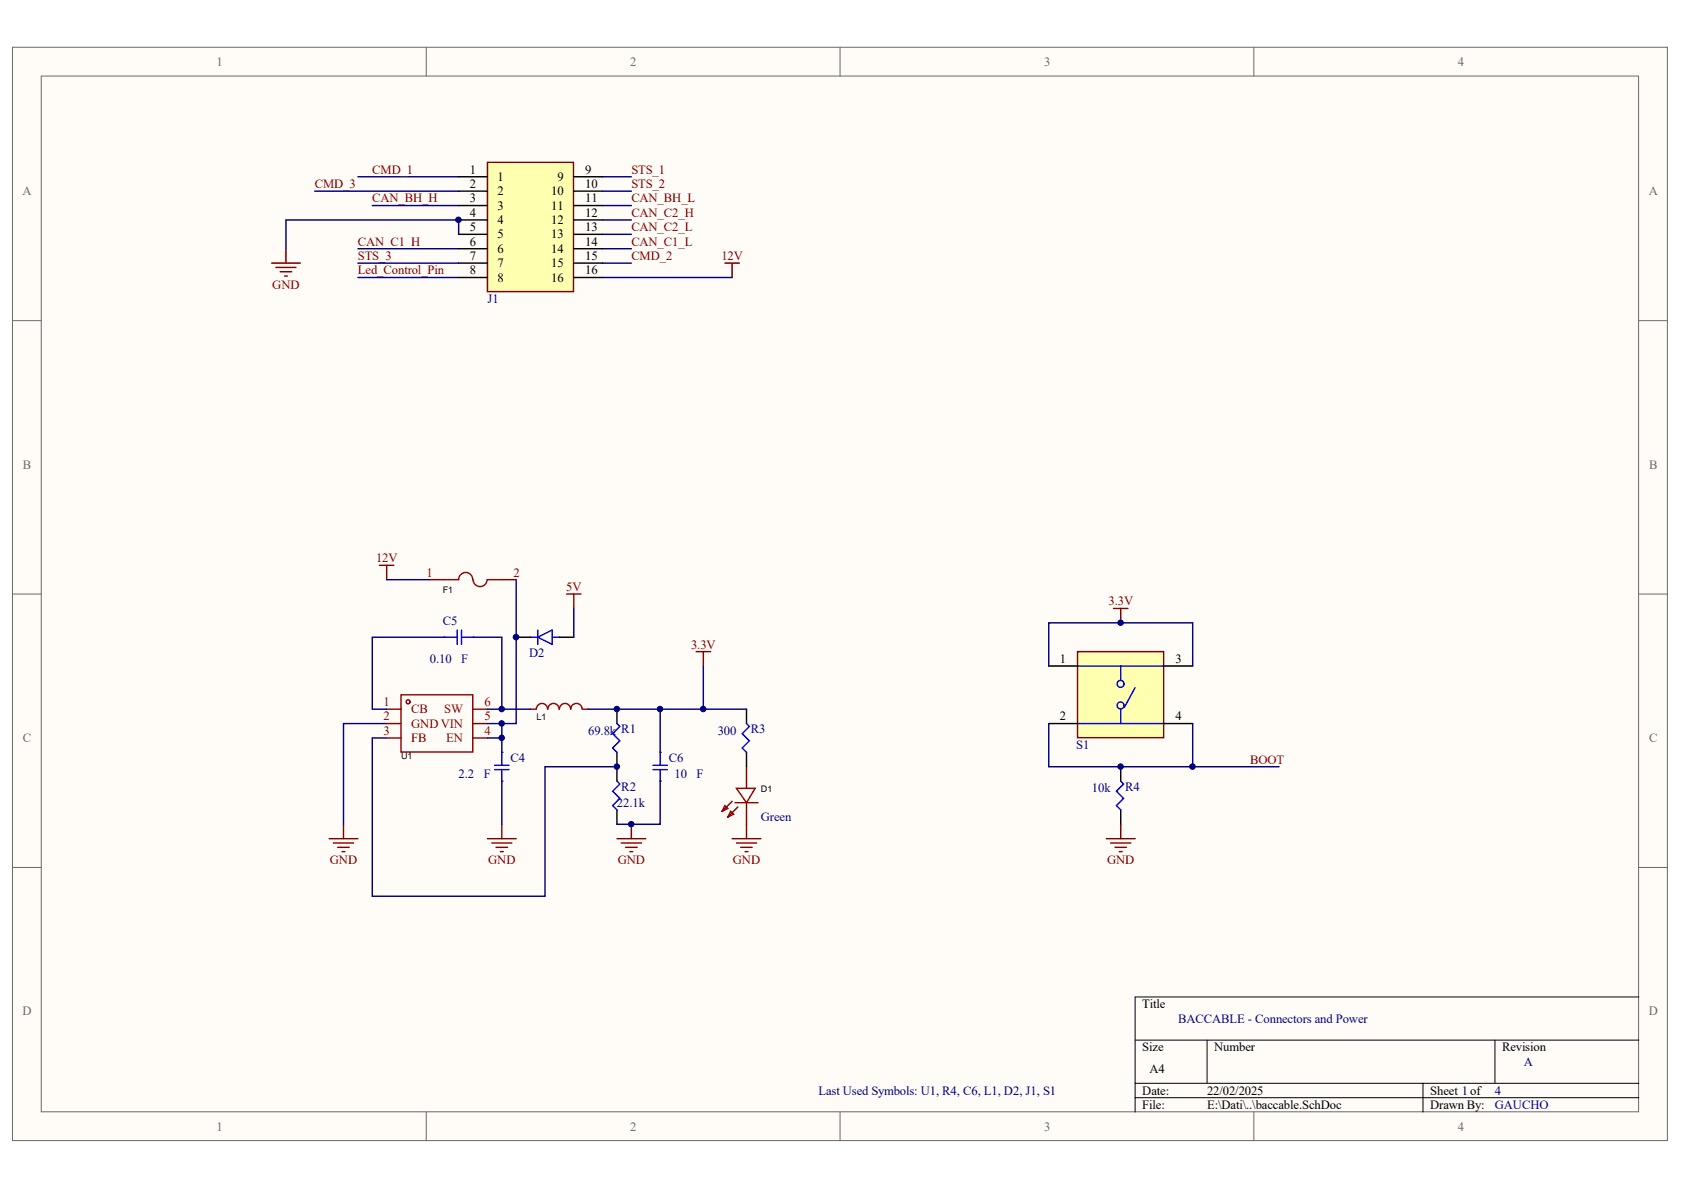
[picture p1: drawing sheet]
<svg xmlns="http://www.w3.org/2000/svg" width="297mm" height="210mm" viewBox="0 0 297 210" stroke-linecap="round" stroke-linejoin="round" font-family="sans-serif">
<g fill="#fffcf8" stroke="#696969" stroke-width=".18">
<path d="M2.2 8.3h291.9v192.9h-291.9z"/>
<path d="M7.3 13.4h281.7v182.7h-281.7z"/>
</g>
<path d="M75.2 8.3v5.1M148.2 8.3v5.1M221.2 8.3v5.1M2.2 56.6h5.1M289.1 56.6h5.1M2.2 104.8h5.1M289.1 104.8h5.1M2.2 153h5.1M289.1 153h5.1M75.2 196.2v5M148.2 196.2v5M221.2 196.2v5" fill="none" stroke="#696969" stroke-width=".18"/>
<path d="M289.1 175.9h-88.9v20.3M200.2 183.5h88.9M200.2 191.1h88.9M200.2 193.6h88.9M212.9 183.5v7.6M251 191.1v5.1M263.7 183.5v7.6" fill="none" stroke="#000" stroke-width=".18"/>
<g fill="none" stroke="#000080" stroke-width=".25">
<path d="M55.5 33.7h25.4M63.1 31.2h17.8M65.7 36.3h15.2M106.3 36.3h5.1M106.3 38.8h5.1M63.1 43.9h17.8M63.1 48.9h17.8M80.9 41.3v-2.5h-30.5v5.1M106.3 43.9h5.1M106.3 48.9h22.8M106.3 41.3h5.1M106.3 46.4h5.1"/>
<path d="M68.2 102.2h7.6M91.1 102.2v25.4h-2.6v5.1M101.2 107.3v5.1M124.1 117.5v7.6h7.6M68.2 127.6h-7.6v17.8M68.2 130.2h-2.5v27.9h30.4v-22.9h12.7M88.5 137.8v7.6M103.7 125.1h20.4M116.4 137.8v7.6h-7.6M116.4 125.1v7.6"/>
</g>
<g fill="none" stroke="#800000" stroke-width=".25">
<path d="M47.9 46.4h5.1M48.7 47.2h3.5M49.4 47.9h2M50.2 48.7h.5M50.4 43.9v2.5M127.9 46.4h2.5M129.1 46.4v2.5M66.9 99.7h2.6M68.2 99.7v2.5M99.9 104.8h2.6M101.2 104.8v2.5M122.8 114.9h2.5"/>
<path d="M124.1 114.9v2.6M58.1 147.9h5M58.8 148.7h3.6M59.6 149.5h2M60.3 150.2h.5M60.6 145.4v2.5M86 147.9h5.1M86.7 148.7h3.6M87.5 149.5h2M88.3 150.2h.5M88.5 145.4v2.5M108.8 147.9h5.1"/>
<path d="M109.6 148.7h3.5M110.3 149.5h2.1M111.1 150.2h.5M111.4 145.4v2.5M129.1 147.9h5.1M129.9 148.7h3.6M130.7 149.5h2M131.4 150.2h.5M131.7 145.4v2.5"/>
</g>
<g fill="none" stroke="#000" stroke-width=".25">
<path d="M78.4 112.4h.1M83.4 112.4h.1M91.1 112.4h2.5M98.7 112.4h2.5M88.5 132.7h.1M88.5 137.8h.1M108.8 125.1v2.5M108.8 132.7v5.1M116.4 132.7h.1M116.4 137.8h.1M131.7 125.1v2.5M131.7 132.7v2.5"/>
<path d="M197.7 135.2v2.6M108.8 142.9v2.5M197.7 142.9v2.5"/>
</g>
<g fill="none" stroke="#00f" stroke-width=".25">
<path d="M78.4 112.4h2.2M80.6 111.1v2.6M81.4 111.1v2.6M81.4 112.4h2M93.6 112.4h1.3M94.9 112.4l2.5-1.3v2.6zM94.9 111.1v2.6M97.4 112.4h1.3M87.2 135.8h2.6M87.2 135h2.6M88.5 132.7v2.3M88.5 135.8v2"/>
<path d="M108.8 137.8l.5 .5-1.2 1.3 1.2 1.2-1.2 1.3 .7 .8M108.8 127.6l.5 .5-1.2 1.3 1.2 1.3-1.2 1.2 .7 .8M115.2 135.8h2.5M115.2 135h2.5M116.4 132.7v2.3M116.4 135.8v2M131.7 127.6l.5 .5-1.3 1.3 1.3 1.3-1.3 1.2 .8 .8M197.7 137.8l.5 .5-1.3 1.3 1.3 1.2-1.3 1.3 .8 .8"/>
</g>
<path d="M96.6 125.1a.99 .99 0 0 0-1-1 .99 .99 0 0 0-1 1M98.6 125.1a.99 .99 0 0 0-1-1 .99 .99 0 0 0-1 1M100.7 125.1a.99 .99 0 0 0-1-1 .99 .99 0 0 0-1 1M102.7 125.1a1 1 0 0 0-1-1 1 1 0 0 0-1 1M129.9 139.1h3.3l-1.5 2.5zM127.9 142.1l.5 .5-1 .5zM128.9 143.1l.5 .5-1 .5zM129.1 141.3l-1.7 1.8M129.6 141.6h4.1M130.2 142.4l-1.8 1.7" fill="none" stroke="#a00000" stroke-width=".25"/>
<path d="M93.6 125.1h1M102.7 125.1h1M131.7 135.2v3.9M131.7 141.6v3.8" fill="none" stroke="#800" stroke-width=".25"/>
<path d="M190.1 114.9h15.1v15.2h-15.1z" fill="#ffffb0" stroke="#800000" stroke-width=".25"/>
<g fill="none" stroke="#00f" stroke-width=".25">
<path d="M190.1 117.5h15.2M197.7 117.5v2.5M190.1 127.6h15.2M197.7 125.1v2.5M200.2 121.3l-1.9 3.5"/>
<circle cx="197.7" cy="120.6" r=".61"/>
<circle cx="197.7" cy="124.4" r=".61"/>
</g>
<path d="M185 117.5h5.1M205.3 117.5h5.1M185 127.6h5.1M205.3 127.6h5.1" fill="none" stroke="#000" stroke-width=".25"/>
<path d="M78.4 112.4h-12.7v12.7h2.5M83.4 112.4h5.1v12.7h5.1M185 117.5v-7.6h25.4v7.6M86 125.1h2.5M86 127.6h2.5M86 130.2h2.5M185 127.6v7.6h25.4v-7.6M210.4 135.2h15.2" fill="none" stroke="#000080" stroke-width=".25"/>
<path d="M196.4 107.3h2.6M197.7 107.3v2.6M195.1 147.9h5.1M195.9 148.7h3.6M196.7 149.5h2M197.4 150.2h.5M197.7 145.4v2.5" fill="none" stroke="#800000" stroke-width=".25"/>
<g fill="none" stroke="#a00000" stroke-width=".25">
<path d="M83.4 102.2a1.24 1.24 0 0 0-1.3-1.2 1.24 1.24 0 0 0-1.2 1.2h-2.5M85.9 102.2a1.24 1.24 0 0 1-1.2 1.3 1.24 1.24 0 0 1-1.3-1.3M86 102.2h2.5M70.7 122.6h12.7v10.1h-12.7z"/>
<circle cx="72" cy="123.8" r=".36"/>
</g>
<path d="M75.8 102.2h2.6M88.5 102.2h2.6M68.2 125.1h2.5M68.2 127.6h2.5M68.2 130.2h2.5M83.4 125.1h2.6M83.4 127.6h2.6M83.4 130.2h2.6" fill="none" stroke="#800" stroke-width=".25"/>
<path d="M86 28.6h15.2v22.8h-15.2z" fill="#ffffb0" stroke="#800000" stroke-width=".25"/>
<g fill="none" stroke="#000" stroke-width=".25">
<path d="M80.9 31.2h5.1M80.9 33.7h5.1M80.9 36.3h5.1M80.9 38.8h5.1M101.2 31.2h5.1M101.2 33.7h5.1M101.2 36.3h5.1M101.2 38.8h5.1M80.9 41.3h5.1M80.9 43.9h5.1M80.9 46.4h5.1M80.9 48.9h5.1"/>
<path d="M101.2 41.3h5.1M101.2 43.9h5.1M101.2 46.4h5.1M101.2 48.9h5.1"/>
</g>
<path d="M106.3 31.2h5.1M106.3 33.7h5.1M63.1 46.4h17.8" fill="none" stroke="#000080" stroke-width=".25"/>
<g fill="#000080" stroke="#000080" stroke-width=".18">
<circle cx="80.9" cy="38.8" r=".49"/>
<circle cx="88.5" cy="130.1" r=".48"/>
<circle cx="88.5" cy="127.6" r=".48"/>
<circle cx="88.5" cy="125.1" r=".48"/>
<circle cx="91" cy="112.4" r=".49"/>
<circle cx="108.8" cy="135.2" r=".48"/>
<circle cx="108.8" cy="125.1" r=".48"/>
<circle cx="111.3" cy="145.4" r=".48"/>
<circle cx="116.4" cy="125.1" r=".48"/>
<circle cx="124" cy="125.1" r=".48"/>
<circle cx="197.7" cy="135.2" r=".48"/>
<circle cx="197.7" cy="109.8" r=".48"/>
<circle cx="210.3" cy="135.2" r=".49"/>
</g>
<g font-size="2.2" fill="#696969">
<text x="38.2" y="11.6">1</text>
<text x="111.2" y="11.6">2</text>
<text x="184.2" y="11.6">3</text>
<text x="257.1" y="11.6">4</text>
<text x="3.9" y="34.4">A</text>
<text x="290.8" y="34.4">A</text>
<text x="4" y="82.7">B</text>
<text x="290.9" y="82.7">B</text>
<text x="4" y="130.9">C</text>
<text x="290.9" y="130.9">C</text>
<text x="3.9" y="179.1">D</text>
<text x="290.8" y="179.1">D</text>
<text x="38.2" y="199.4">1</text>
<text x="111.2" y="199.4">2</text>
<text x="184.2" y="199.4">3</text>
<text x="257.1" y="199.4">4</text>
</g>
<g font-size="2.2" fill="#800000">
<text x="55.5" y="33.2">CMD_3</text>
<text x="65.7" y="35.7">CAN_BH_H</text>
<text x="65.7" y="30.6">CMD_1</text>
<text x="111.4" y="35.7">CAN_BH_L</text>
<text x="111.4" y="30.6">STS_1</text>
<text x="111.4" y="33.2">STS_2</text>
<text x="111.4" y="38.2">CAN_C2_H</text>
<text x="111.4" y="40.8">CAN_C2_L</text>
<text x="63.1" y="43.3">CAN_C1_H</text>
<text x="63.1" y="45.9">STS_3</text>
<text x="111.4" y="43.3">CAN_C1_L</text>
<text x="111.4" y="45.9">CMD_2</text>
<text x="127.3" y="45.9">12V</text>
<text x="48" y="50.9">GND</text>
<text x="63.1" y="48.4">Led_Control_Pin</text>
<text x="66.3" y="99.2">12V</text>
<text x="99.9" y="104.2">5V</text>
<text x="195.5" y="106.8">3.3V</text>
<text x="121.9" y="114.4">3.3V</text>
<text x="220.5" y="134.7">BOOT</text>
<text x="58.2" y="152.5">GND</text>
<text x="86.1" y="152.5">GND</text>
<text x="109" y="152.5">GND</text>
<text x="129.3" y="152.5">GND</text>
<text x="195.3" y="152.5">GND</text>
</g>
<g font-size="2.2">
<text x="82.9" y="30.6">1</text>
<text x="82.9" y="33.2">2</text>
<text x="82.9" y="35.7">3</text>
<text x="87.8" y="31.9">1</text>
<text x="87.8" y="34.4">2</text>
<text x="97.2" y="34.4">10</text>
<text x="98.3" y="31.9">9</text>
<text x="103.2" y="30.6">9</text>
<text x="103.2" y="33.2">10</text>
<text x="103.2" y="35.7">11</text>
<text x="82.9" y="38.2">4</text>
<text x="82.9" y="40.8">5</text>
<text x="87.8" y="37">3</text>
<text x="87.8" y="39.5">4</text>
<text x="97.2" y="37">11</text>
<text x="97.2" y="39.5">12</text>
<text x="103.2" y="38.2">12</text>
<text x="103.2" y="40.8">13</text>
<text x="82.9" y="43.3">6</text>
<text x="82.9" y="45.9">7</text>
<text x="87.8" y="42.1">5</text>
<text x="87.8" y="44.6">6</text>
<text x="87.8" y="47.1">7</text>
<text x="97.2" y="42.1">13</text>
<text x="97.2" y="44.6">14</text>
<text x="97.2" y="47.1">15</text>
<text x="103.2" y="43.3">14</text>
<text x="103.2" y="45.9">15</text>
<text x="82.9" y="48.4">8</text>
<text x="87.8" y="49.7">8</text>
<text x="97.2" y="49.7">16</text>
<text x="103.2" y="48.4">16</text>
<text x="186.9" y="116.9">1</text>
<text x="207.3" y="116.9">3</text>
<text x="186.9" y="127.1">2</text>
<text x="207.3" y="127.1">4</text>
<text x="201.5" y="177.8">Title</text>
<text x="201.5" y="185.5">Size</text>
<text x="214.2" y="185.5">Number</text>
<text x="265" y="185.5">Revision</text>
<text x="202.8" y="189.3">A4</text>
<text x="201.5" y="193.1">Date:</text>
<text x="201.5" y="195.6">File:</text>
<text x="212.9" y="193.1">22/02/2025</text>
<text x="212.9" y="195.6">E:\Dati\..\baccable.SchDoc</text>
<text x="252.3" y="193.1">Sheet 1of</text>
<text x="252.3" y="195.6">Drawn By:</text>
</g>
<g font-size="2.2" fill="#000080">
<text x="86" y="53.5">J1</text>
<text x="78.1" y="110.3">C5</text>
<text x="75.8" y="116.9">0.10</text>
<text x="81.4" y="116.9">F</text>
<text x="93.3" y="115.9">D2</text>
<text x="103.7" y="129.6">69.8k R1</text>
<text x="126.6" y="129.6">300</text>
<text x="132.4" y="129.4">R3</text>
<text x="80.9" y="137.2">2.2</text>
<text x="85.3" y="137.2">F</text>
<text x="90" y="134.4">C4</text>
<text x="118" y="134.4">C6</text>
<text x="119" y="137.2">10</text>
<text x="122.9" y="137.2">F</text>
<text x="189.8" y="132.2">S1</text>
<text x="108.8" y="142.3">22.1k</text>
<text x="109.6" y="139.5">R2</text>
<text x="192.6" y="139.8">10k</text>
<text x="198.4" y="139.5">R4</text>
<text x="134.2" y="144.8">Green</text>
<text x="207.8" y="180.4">BACCABLE - Connectors and Power</text>
<text x="268.8" y="188">A</text>
<text x="144.4" y="193.1">Last Used Symbols: U1, R4, C6, L1, D2, J1, S1</text>
<text x="263.7" y="193.1">4</text>
<text x="263.7" y="195.6">GAUCHO</text>
</g>
<g font-size="2.2" fill="#800">
<text x="75.2" y="101.7">1</text>
<text x="90.5" y="101.7">2</text>
<text x="67.6" y="124.5">1</text>
<text x="72.5" y="125.8">CB</text>
<text x="78.3" y="125.8">SW</text>
<text x="85.5" y="124.5">6</text>
<text x="67.6" y="127.1">2</text>
<text x="67.6" y="129.6">3</text>
<text x="72.5" y="128.4">GND VIN</text>
<text x="72.5" y="130.9">FB</text>
<text x="78.7" y="130.9">EN</text>
<text x="85.5" y="129.6">4</text>
<text x="85.5" y="127.1">5</text>
</g>
<g font-size="1.6">
<text x="78.1" y="104.7">F1</text>
<text x="94.6" y="127">L1</text>
<text x="70.7" y="133.9">U1</text>
<text x="134.2" y="139.7">D1</text>
</g>
</svg>
